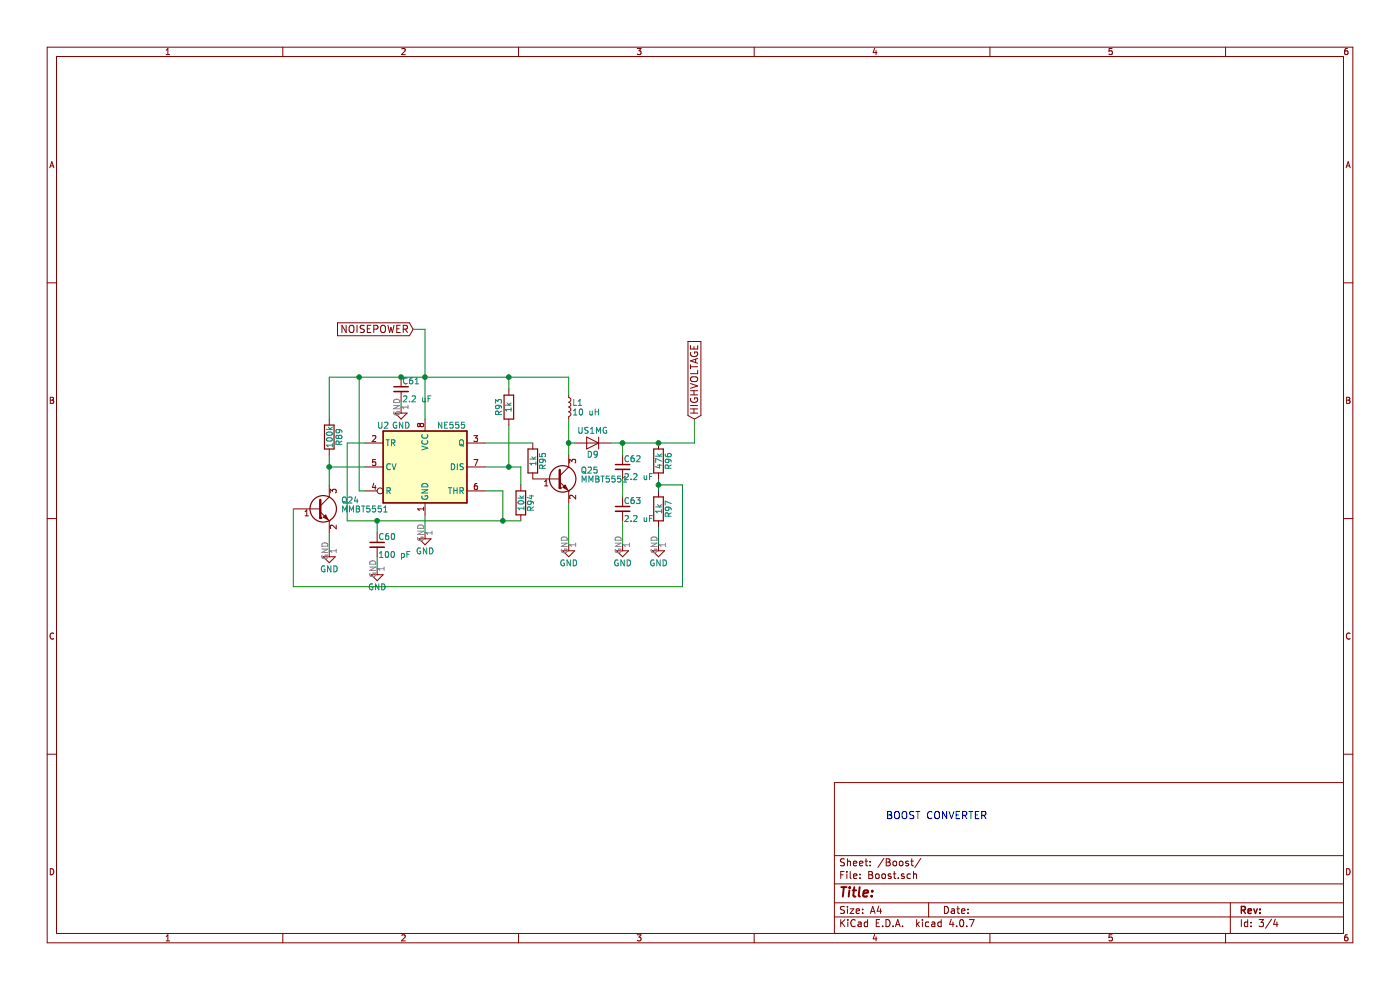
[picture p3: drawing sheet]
EESchema Schematic File Version 2
LIBS:power
LIBS:device
LIBS:switches
LIBS:relays
LIBS:motors
LIBS:transistors
LIBS:conn
LIBS:linear
LIBS:regul
LIBS:74xx
LIBS:cmos4000
LIBS:adc-dac
LIBS:memory
LIBS:xilinx
LIBS:microcontrollers
LIBS:dsp
LIBS:microchip
LIBS:analog_switches
LIBS:motorola
LIBS:texas
LIBS:intel
LIBS:audio
LIBS:interface
LIBS:digital-audio
LIBS:philips
LIBS:display
LIBS:cypress
LIBS:siliconi
LIBS:opto
LIBS:atmel
LIBS:contrib
LIBS:valves
LIBS:bfp740
LIBS:RFUtilityKnife-cache
EELAYER 25 0
EELAYER END
$Descr A4 11693 8268
encoding utf-8
Sheet 4 4
Title ""
Date ""
Rev ""
Comp ""
Comment1 ""
Comment2 ""
Comment3 ""
Comment4 ""
$EndDescr
$Comp
L NE555 U2
U 1 1
P 3550 3900
F 0 "U2" H 3150 4250 50  0000 L CNN
F 1 "NE555" H 3650 4250 50  0000 L CNN
F 2 "Housings_SOIC:SOIC-8_3.9x4.9mm_Pitch1.27mm" H 3550 3900 50  0001 C CNN
F 3 "" H 3550 3900 50  0001 C CNN
F 4 "C7593" H 3550 3900 60  0001 C CNN "LCSC"
	1    3550 3900
	1    0    0    -1  
$EndComp
$Comp
L GND #PWR069
U 1 1
P 3550 4450
F 0 "#PWR069" H 3550 4200 50  0001 C CNN
F 1 "GND" H 3550 4300 50  0000 C CNN
F 2 "" H 3550 4450 50  0001 C CNN
F 3 "" H 3550 4450 50  0001 C CNN
	1    3550 4450
	1    0    0    -1  
$EndComp
$Comp
L C_Small C61
U 1 1
P 3350 3250
F 0 "C61" H 3360 3320 50  0000 L CNN
F 1 "2.2 uF" H 3360 3170 50  0000 L CNN
F 2 "Capacitors_SMD:C_0805_HandSoldering" H 3350 3250 50  0001 C CNN
F 3 "" H 3350 3250 50  0001 C CNN
F 4 "C49217" H 3350 3250 60  0001 C CNN "LCSC"
	1    3350 3250
	1    0    0    -1  
$EndComp
$Comp
L GND #PWR070
U 1 1
P 3350 3400
F 0 "#PWR070" H 3350 3150 50  0001 C CNN
F 1 "GND" H 3350 3250 50  0000 C CNN
F 2 "" H 3350 3400 50  0001 C CNN
F 3 "" H 3350 3400 50  0001 C CNN
	1    3350 3400
	1    0    0    -1  
$EndComp
$Comp
L C_Small C60
U 1 1
P 3150 4550
F 0 "C60" H 3160 4620 50  0000 L CNN
F 1 "100 pF" H 3160 4470 50  0000 L CNN
F 2 "Capacitors_SMD:C_0805_HandSoldering" H 3150 4550 50  0001 C CNN
F 3 "" H 3150 4550 50  0001 C CNN
F 4 "C1790" H 3150 4550 60  0001 C CNN "LCSC"
	1    3150 4550
	1    0    0    -1  
$EndComp
$Comp
L GND #PWR071
U 1 1
P 3150 4750
F 0 "#PWR071" H 3150 4500 50  0001 C CNN
F 1 "GND" H 3150 4600 50  0000 C CNN
F 2 "" H 3150 4750 50  0001 C CNN
F 3 "" H 3150 4750 50  0001 C CNN
	1    3150 4750
	1    0    0    -1  
$EndComp
$Comp
L R R94
U 1 1
P 4350 4200
F 0 "R94" V 4430 4200 50  0000 C CNN
F 1 "10k" V 4350 4200 50  0000 C CNN
F 2 "Resistors_SMD:R_0805_HandSoldering" V 4280 4200 50  0001 C CNN
F 3 "" H 4350 4200 50  0001 C CNN
F 4 "C17414" V 4350 4200 60  0001 C CNN "LCSC"
	1    4350 4200
	1    0    0    -1  
$EndComp
$Comp
L R R93
U 1 1
P 4250 3400
F 0 "R93" V 4330 3400 50  0000 C CNN
F 1 "1k" V 4250 3400 50  0000 C CNN
F 2 "Resistors_SMD:R_0805_HandSoldering" V 4180 3400 50  0001 C CNN
F 3 "" H 4250 3400 50  0001 C CNN
F 4 "C17513" V 4250 3400 60  0001 C CNN "LCSC"
	1    4250 3400
	-1   0    0    1   
$EndComp
$Comp
L GND #PWR072
U 1 1
P 4750 4550
F 0 "#PWR072" H 4750 4300 50  0001 C CNN
F 1 "GND" H 4750 4400 50  0000 C CNN
F 2 "" H 4750 4550 50  0001 C CNN
F 3 "" H 4750 4550 50  0001 C CNN
	1    4750 4550
	1    0    0    -1  
$EndComp
$Comp
L D D9
U 1 1
P 4950 3700
F 0 "D9" H 4950 3800 50  0000 C CNN
F 1 "US1MG" H 4950 3600 50  0000 C CNN
F 2 "Diodes_SMD:D_SMA_Handsoldering" H 4950 3700 50  0001 C CNN
F 3 "" H 4950 3700 50  0001 C CNN
F 4 "C412437" H 4950 3700 60  0001 C CNN "LCSC"
	1    4950 3700
	-1   0    0    1   
$EndComp
$Comp
L R R95
U 1 1
P 4450 3850
F 0 "R95" V 4530 3850 50  0000 C CNN
F 1 "1k" V 4450 3850 50  0000 C CNN
F 2 "Resistors_SMD:R_0805_HandSoldering" V 4380 3850 50  0001 C CNN
F 3 "" H 4450 3850 50  0001 C CNN
F 4 "C17513" V 4450 3850 60  0001 C CNN "LCSC"
	1    4450 3850
	1    0    0    -1  
$EndComp
$Comp
L L_Small L1
U 1 1
P 4750 3400
F 0 "L1" H 4780 3440 50  0000 L CNN
F 1 "10 uH" H 4780 3360 50  0000 L CNN
F 2 "Inductors_SMD:L_7.3x7.3_H4.5" H 4750 3400 50  0001 C CNN
F 3 "" H 4750 3400 50  0001 C CNN
	1    4750 3400
	1    0    0    -1  
$EndComp
$Comp
L GND #PWR073
U 1 1
P 5200 4550
F 0 "#PWR073" H 5200 4300 50  0001 C CNN
F 1 "GND" H 5200 4400 50  0000 C CNN
F 2 "" H 5200 4550 50  0001 C CNN
F 3 "" H 5200 4550 50  0001 C CNN
	1    5200 4550
	1    0    0    -1  
$EndComp
$Comp
L R R96
U 1 1
P 5500 3850
F 0 "R96" V 5580 3850 50  0000 C CNN
F 1 "47k" V 5500 3850 50  0000 C CNN
F 2 "Resistors_SMD:R_0805_HandSoldering" V 5430 3850 50  0001 C CNN
F 3 "" H 5500 3850 50  0001 C CNN
F 4 "C17713" V 5500 3850 60  0001 C CNN "LCSC"
	1    5500 3850
	1    0    0    -1  
$EndComp
$Comp
L GND #PWR074
U 1 1
P 5500 4550
F 0 "#PWR074" H 5500 4300 50  0001 C CNN
F 1 "GND" H 5500 4400 50  0000 C CNN
F 2 "" H 5500 4550 50  0001 C CNN
F 3 "" H 5500 4550 50  0001 C CNN
	1    5500 4550
	1    0    0    -1  
$EndComp
$Comp
L GND #PWR075
U 1 1
P 2750 4600
F 0 "#PWR075" H 2750 4350 50  0001 C CNN
F 1 "GND" H 2750 4450 50  0000 C CNN
F 2 "" H 2750 4600 50  0001 C CNN
F 3 "" H 2750 4600 50  0001 C CNN
	1    2750 4600
	1    0    0    -1  
$EndComp
$Comp
L R R89
U 1 1
P 2750 3650
F 0 "R89" V 2830 3650 50  0000 C CNN
F 1 "100k" V 2750 3650 50  0000 C CNN
F 2 "Resistors_SMD:R_0805_HandSoldering" V 2680 3650 50  0001 C CNN
F 3 "" H 2750 3650 50  0001 C CNN
F 4 "C17407" V 2750 3650 60  0001 C CNN "LCSC"
	1    2750 3650
	1    0    0    -1  
$EndComp
$Comp
L R R97
U 1 1
P 5500 4250
F 0 "R97" V 5580 4250 50  0000 C CNN
F 1 "1k" V 5500 4250 50  0000 C CNN
F 2 "Resistors_SMD:R_0805_HandSoldering" V 5430 4250 50  0001 C CNN
F 3 "" H 5500 4250 50  0001 C CNN
F 4 "C17513" V 5500 4250 60  0001 C CNN "LCSC"
	1    5500 4250
	1    0    0    -1  
$EndComp
Text Notes 7400 6850 0    60   ~ 0
BOOST CONVERTER\n
$Comp
L C_Small C62
U 1 1
P 5200 3900
F 0 "C62" H 5210 3970 50  0000 L CNN
F 1 "2.2 uF" H 5210 3820 50  0000 L CNN
F 2 "Capacitors_SMD:C_0805_HandSoldering" H 5200 3900 50  0001 C CNN
F 3 "" H 5200 3900 50  0001 C CNN
F 4 "C49217" H 5200 3900 60  0001 C CNN "LCSC"
	1    5200 3900
	1    0    0    -1  
$EndComp
$Comp
L C_Small C63
U 1 1
P 5200 4250
F 0 "C63" H 5210 4320 50  0000 L CNN
F 1 "2.2 uF" H 5210 4170 50  0000 L CNN
F 2 "Capacitors_SMD:C_0805_HandSoldering" H 5200 4250 50  0001 C CNN
F 3 "" H 5200 4250 50  0001 C CNN
F 4 "C49217" H 5200 4250 60  0001 C CNN "LCSC"
	1    5200 4250
	1    0    0    -1  
$EndComp
$Comp
L MMBT3904 Q25
U 1 1
P 4650 4000
F 0 "Q25" H 4850 4075 50  0000 L CNN
F 1 "MMBT5551" H 4850 4000 50  0000 L CNN
F 2 "TO_SOT_Packages_SMD:SOT-23" H 4850 3925 50  0001 L CIN
F 3 "" H 4650 4000 50  0001 L CNN
F 4 "C2145" H 4650 4000 60  0001 C CNN "LCSC"
	1    4650 4000
	1    0    0    -1  
$EndComp
$Comp
L MMBT3904 Q24
U 1 1
P 2650 4250
F 0 "Q24" H 2850 4325 50  0000 L CNN
F 1 "MMBT5551" H 2850 4250 50  0000 L CNN
F 2 "TO_SOT_Packages_SMD:SOT-23" H 2850 4175 50  0001 L CIN
F 3 "" H 2650 4250 50  0001 L CNN
F 4 "C2145" H 2650 4250 60  0001 C CNN "LCSC"
	1    2650 4250
	1    0    0    -1  
$EndComp
Wire Wire Line
	3550 4450 3550 4300
Wire Wire Line
	3550 2750 3550 3500
Connection ~ 3550 3150
Wire Wire Line
	3350 3400 3350 3350
Wire Wire Line
	2750 3900 3050 3900
Wire Wire Line
	2900 3700 3050 3700
Wire Wire Line
	2900 3700 2900 4350
Wire Wire Line
	4200 4350 4200 4100
Wire Wire Line
	4200 4100 4050 4100
Wire Wire Line
	3150 4350 3150 4450
Connection ~ 3150 4350
Wire Wire Line
	3150 4750 3150 4650
Wire Wire Line
	4750 4550 4750 4200
Wire Wire Line
	4750 3500 4750 3800
Wire Wire Line
	5100 3700 5800 3700
Wire Wire Line
	4050 3700 4450 3700
Wire Wire Line
	4050 3900 4350 3900
Wire Wire Line
	4250 3150 4250 3250
Wire Wire Line
	4800 3700 4750 3700
Connection ~ 4750 3700
Wire Wire Line
	5200 4350 5200 4550
Connection ~ 5200 3700
Wire Wire Line
	2750 3800 2750 4050
Wire Wire Line
	2750 4600 2750 4450
Wire Wire Line
	2750 3150 2750 3500
Connection ~ 2750 3900
Wire Wire Line
	5500 4000 5500 4100
Wire Wire Line
	5500 4400 5500 4550
Wire Wire Line
	2450 4250 2450 4900
Wire Wire Line
	2450 4900 5700 4900
Wire Wire Line
	5700 4900 5700 4050
Wire Wire Line
	5700 4050 5500 4050
Connection ~ 5500 4050
Connection ~ 5500 3700
Wire Wire Line
	4350 3900 4350 4050
Wire Wire Line
	3050 4100 3000 4100
Wire Wire Line
	2900 4350 4350 4350
Connection ~ 4200 4350
Wire Wire Line
	4250 3550 4250 3900
Connection ~ 4250 3900
Connection ~ 3350 3150
Wire Wire Line
	3000 4100 3000 3150
Connection ~ 3000 3150
Text GLabel 3450 2750 0    60   Input ~ 0
NOISEPOWER
Wire Wire Line
	3550 2750 3450 2750
Text GLabel 5800 3500 1    60   Input ~ 0
HIGHVOLTAGE
Wire Wire Line
	5800 3700 5800 3500
Wire Wire Line
	5200 3800 5200 3700
Wire Wire Line
	5200 4000 5200 4150
Wire Wire Line
	2750 3150 4750 3150
Wire Wire Line
	4750 3150 4750 3300
Connection ~ 4250 3150
$EndSCHEMATC
